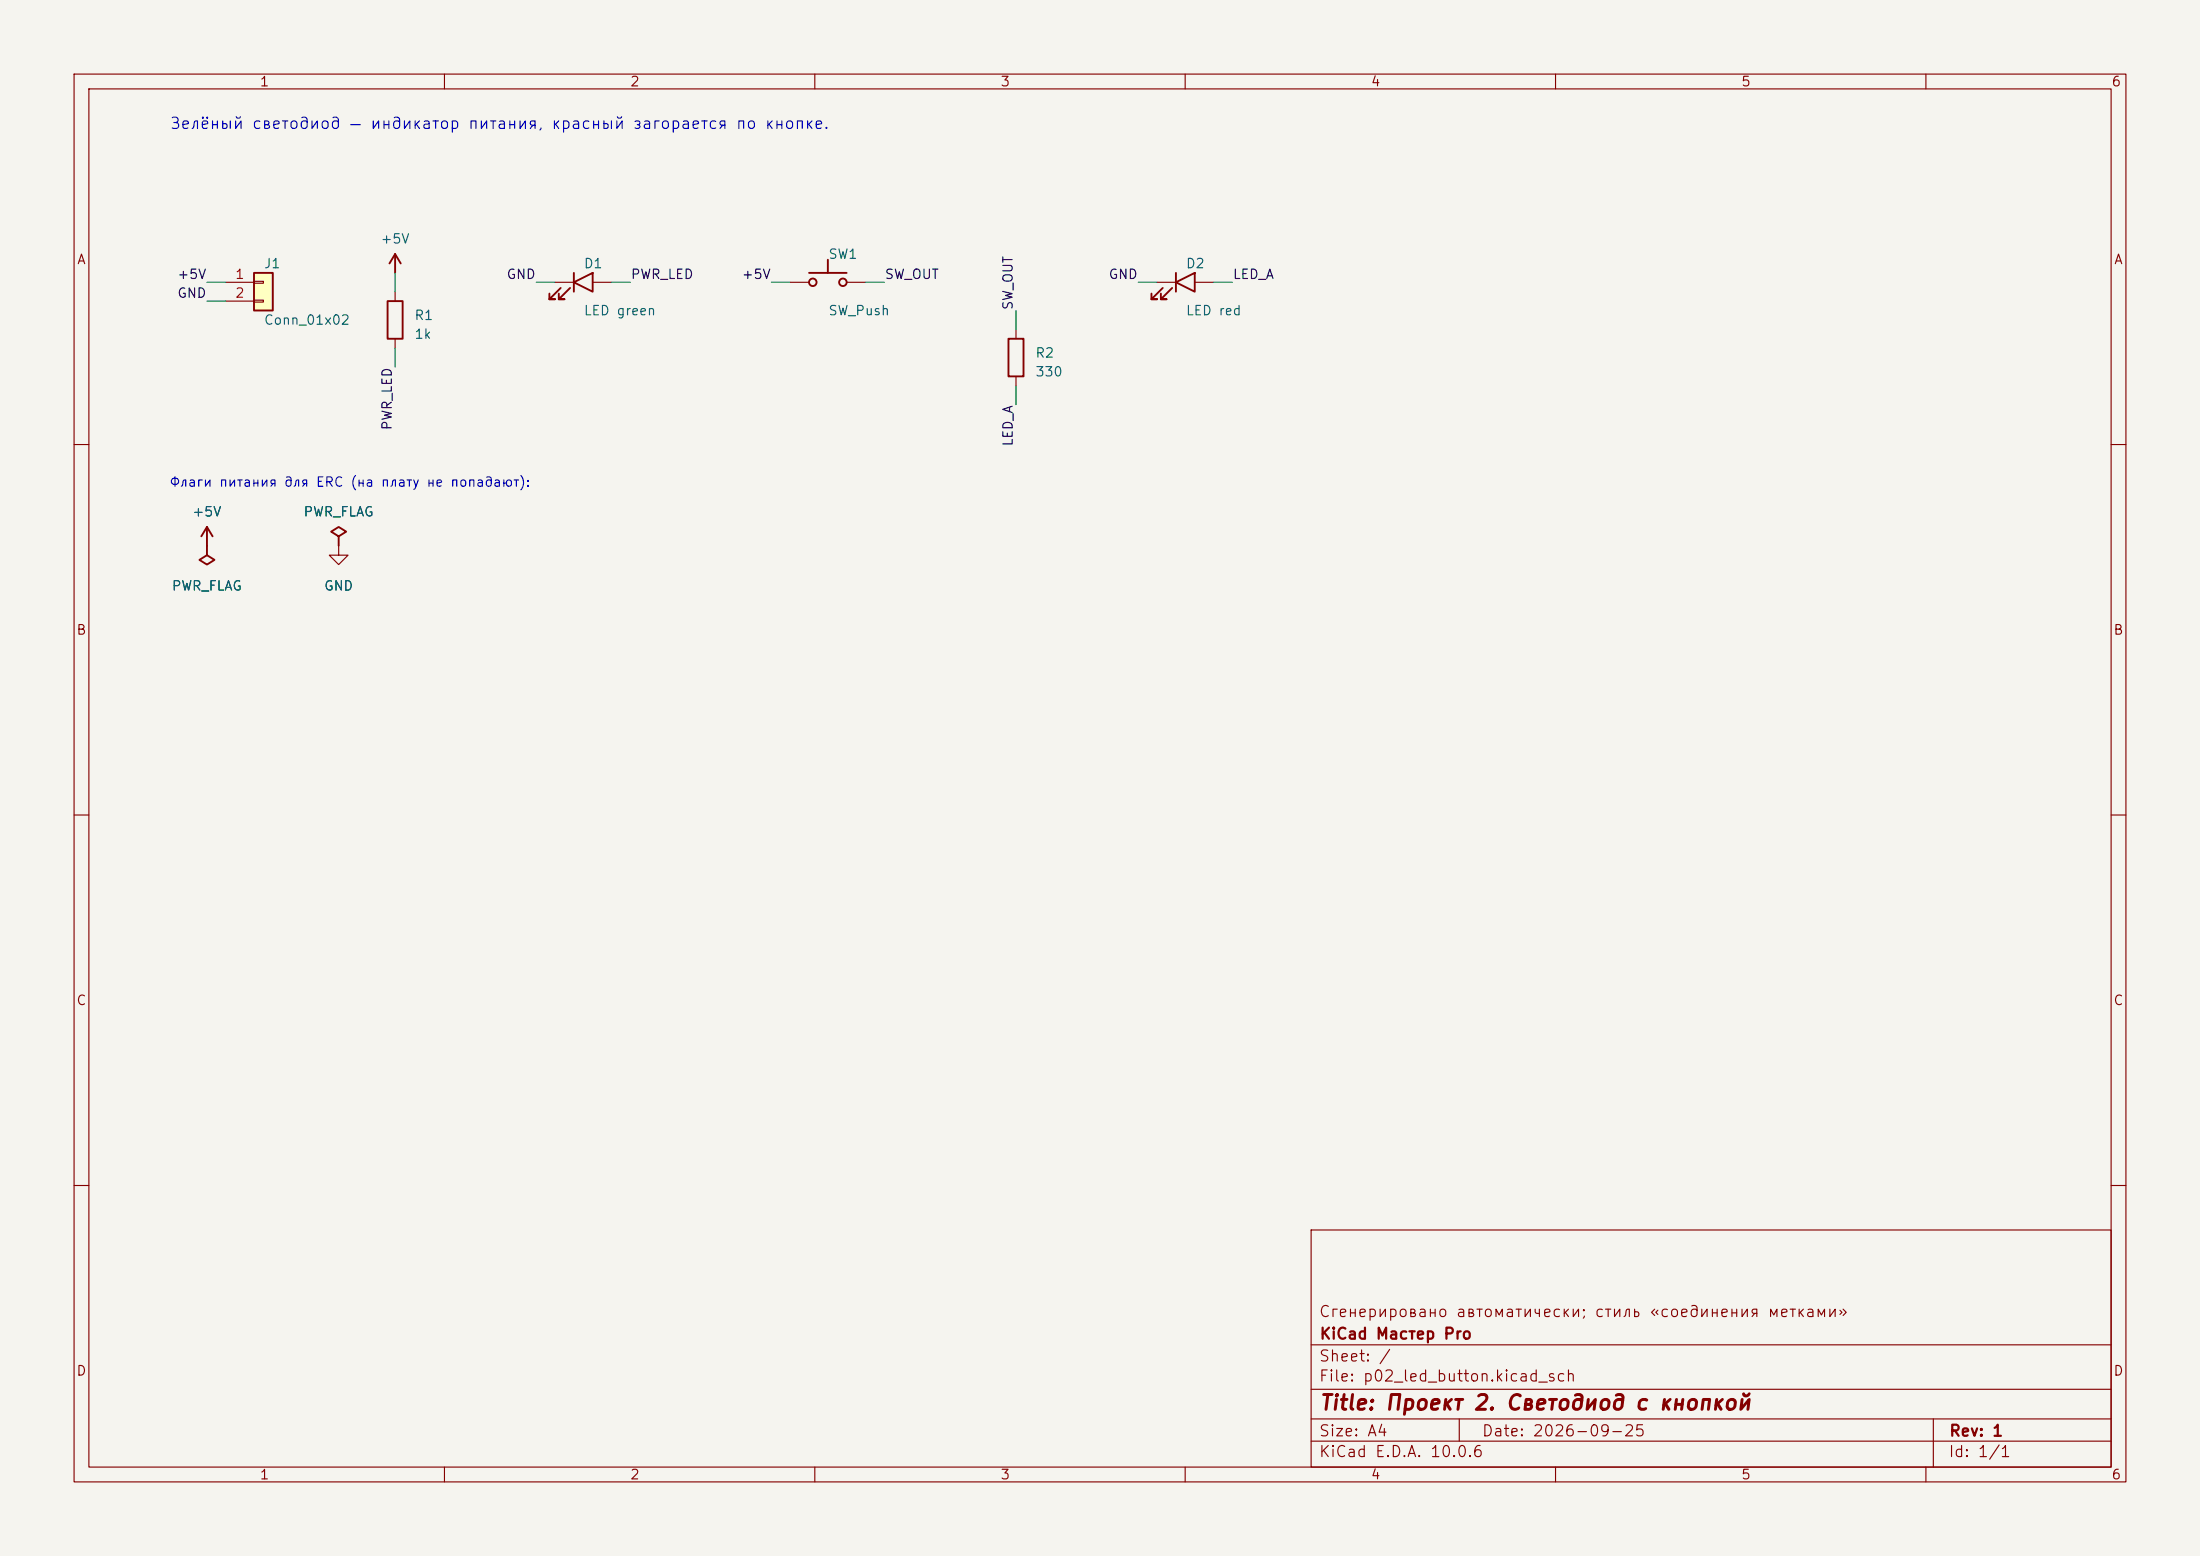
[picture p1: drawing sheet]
(kicad_sch (version 20231120) (generator "eeschema") (generator_version "8.0")
 (paper "A4")
 (title_block (title "Проект 2. Светодиод с кнопкой") (date "2026-09-25") (rev "1") (company "KiCad Мастер Pro") (comment 1 "Сгенерировано автоматически; стиль «соединения метками»"))
 (lib_symbols (symbol "KiCadMaster:Conn_01x02" (pin_numbers) (pin_names (offset 0) hide) (exclude_from_sim no) (in_bom yes) (on_board yes) (property "Reference" "J" (at 0 5.08 0) (effects (font (size 1.27 1.27)))) (property "Value" "Conn_01x02" (at 0 -2.54 0) (effects (font (size 1.27 1.27)))) (property "Footprint" "" (at 0 0 0) (effects (font (size 1.27 1.27)) hide)) (property "Datasheet" "~" (at 0 0 0) (effects (font (size 1.27 1.27)) hide)) (property "Description" "Разъём" (at 0 0 0) (effects (font (size 1.27 1.27)) hide)) (symbol "Conn_01x02_0_1" (rectangle (start -1.27 3.81) (end 1.27 -1.27) (stroke (width 0.254) (type default)) (fill (type background))) (rectangle (start -1.27 2.667) (end 0 2.413) (stroke (width 0.1524) (type default)) (fill (type none))) (rectangle (start -1.27 0.127) (end 0 -0.127) (stroke (width 0.1524) (type default)) (fill (type none)))) (symbol "Conn_01x02_1_1" (pin passive line (at -5.08 2.54 0) (length 3.81) (name "Pin_1" (effects (font (size 1.27 1.27)))) (number "1" (effects (font (size 1.27 1.27))))) (pin passive line (at -5.08 0 0) (length 3.81) (name "Pin_2" (effects (font (size 1.27 1.27)))) (number "2" (effects (font (size 1.27 1.27))))))) (symbol "KiCadMaster:R" (pin_numbers hide) (pin_names (offset 0) hide) (exclude_from_sim no) (in_bom yes) (on_board yes) (property "Reference" "R" (at 2.54 0.635 0) (effects (font (size 1.27 1.27)))) (property "Value" "R" (at 2.54 -1.905 0) (effects (font (size 1.27 1.27)))) (property "Footprint" "" (at 0 0 0) (effects (font (size 1.27 1.27)) hide)) (property "Datasheet" "~" (at 0 0 0) (effects (font (size 1.27 1.27)) hide)) (property "Description" "Резистор" (at 0 0 0) (effects (font (size 1.27 1.27)) hide)) (symbol "R_0_1" (rectangle (start -1.016 -2.54) (end 1.016 2.54) (stroke (width 0.254) (type default)) (fill (type none)))) (symbol "R_1_1" (pin passive line (at 0 3.81 270) (length 1.27) (name "~" (effects (font (size 1.27 1.27)))) (number "1" (effects (font (size 1.27 1.27))))) (pin passive line (at 0 -3.81 90) (length 1.27) (name "~" (effects (font (size 1.27 1.27)))) (number "2" (effects (font (size 1.27 1.27))))))) (symbol "KiCadMaster:LED" (pin_numbers hide) (pin_names (offset 0) hide) (exclude_from_sim no) (in_bom yes) (on_board yes) (property "Reference" "D" (at 0 2.54 0) (effects (font (size 1.27 1.27)))) (property "Value" "LED" (at 0 -3.81 0) (effects (font (size 1.27 1.27)))) (property "Footprint" "" (at 0 0 0) (effects (font (size 1.27 1.27)) hide)) (property "Datasheet" "~" (at 0 0 0) (effects (font (size 1.27 1.27)) hide)) (property "Description" "Светодиод" (at 0 0 0) (effects (font (size 1.27 1.27)) hide)) (symbol "LED_0_1" (polyline (pts (xy 1.27 1.27) (xy 1.27 -1.27) (xy -1.27 0) (xy 1.27 1.27)) (stroke (width 0.254) (type default)) (fill (type none))) (polyline (pts (xy -1.27 1.27) (xy -1.27 -1.27)) (stroke (width 0.254) (type default)) (fill (type none))) (polyline (pts (xy -3.048 -0.762) (xy -4.572 -2.286) (xy -3.81 -2.286) (xy -4.572 -2.286) (xy -4.572 -1.524)) (stroke (width 0.254) (type default)) (fill (type none))) (polyline (pts (xy -1.778 -0.762) (xy -3.302 -2.286) (xy -2.54 -2.286) (xy -3.302 -2.286) (xy -3.302 -1.524)) (stroke (width 0.254) (type default)) (fill (type none)))) (symbol "LED_1_1" (pin passive line (at -3.81 0 0) (length 2.54) (name "K" (effects (font (size 1.27 1.27)))) (number "1" (effects (font (size 1.27 1.27))))) (pin passive line (at 3.81 0 180) (length 2.54) (name "A" (effects (font (size 1.27 1.27)))) (number "2" (effects (font (size 1.27 1.27))))))) (symbol "KiCadMaster:SW_Push" (pin_numbers hide) (pin_names (offset 0) hide) (exclude_from_sim no) (in_bom yes) (on_board yes) (property "Reference" "SW" (at 0 3.81 0) (effects (font (size 1.27 1.27)))) (property "Value" "SW_Push" (at 0 -3.81 0) (effects (font (size 1.27 1.27)))) (property "Footprint" "" (at 0 0 0) (effects (font (size 1.27 1.27)) hide)) (property "Datasheet" "~" (at 0 0 0) (effects (font (size 1.27 1.27)) hide)) (property "Description" "Кнопка без фиксации" (at 0 0 0) (effects (font (size 1.27 1.27)) hide)) (symbol "SW_Push_0_1" (circle (center -2.032 0) (radius 0.508) (stroke (width 0.254) (type default)) (fill (type none))) (circle (center 2.032 0) (radius 0.508) (stroke (width 0.254) (type default)) (fill (type none))) (polyline (pts (xy 0 1.27) (xy 0 3.048)) (stroke (width 0.254) (type default)) (fill (type none))) (polyline (pts (xy 2.54 1.27) (xy -2.54 1.27)) (stroke (width 0.254) (type default)) (fill (type none)))) (symbol "SW_Push_1_1" (pin passive line (at -5.08 0 0) (length 2.54) (name "1" (effects (font (size 1.27 1.27)))) (number "1" (effects (font (size 1.27 1.27))))) (pin passive line (at 5.08 0 180) (length 2.54) (name "2" (effects (font (size 1.27 1.27)))) (number "2" (effects (font (size 1.27 1.27))))))) (symbol "KiCadMaster:+5V" (power) (pin_numbers hide) (pin_names (offset 0) hide) (exclude_from_sim no) (in_bom yes) (on_board yes) (property "Reference" "#PWR" (at 0 -3.81 0) (effects (font (size 1.27 1.27)) hide)) (property "Value" "+5V" (at 0 3.556 0) (effects (font (size 1.27 1.27)))) (property "Footprint" "" (at 0 0 0) (effects (font (size 1.27 1.27)) hide)) (property "Datasheet" "~" (at 0 0 0) (effects (font (size 1.27 1.27)) hide)) (property "Description" "Символ питания: +5V" (at 0 0 0) (effects (font (size 1.27 1.27)) hide)) (symbol "+5V_0_1" (polyline (pts (xy -0.762 1.27) (xy 0 2.54)) (stroke (width 0.254) (type default)) (fill (type none))) (polyline (pts (xy 0 0) (xy 0 2.54)) (stroke (width 0.254) (type default)) (fill (type none))) (polyline (pts (xy 0 2.54) (xy 0.762 1.27)) (stroke (width 0.254) (type default)) (fill (type none)))) (symbol "+5V_1_1" (pin power_in line (at 0 0 90) (length 0) hide (name "+5V" (effects (font (size 1.27 1.27)))) (number "1" (effects (font (size 1.27 1.27))))))) (symbol "KiCadMaster:PWR_FLAG" (power) (pin_numbers hide) (pin_names (offset 0) hide) (exclude_from_sim no) (in_bom yes) (on_board yes) (property "Reference" "#FLG" (at 0 1.905 0) (effects (font (size 1.27 1.27)) hide)) (property "Value" "PWR_FLAG" (at 0 3.81 0) (effects (font (size 1.27 1.27)))) (property "Footprint" "" (at 0 0 0) (effects (font (size 1.27 1.27)) hide)) (property "Datasheet" "~" (at 0 0 0) (effects (font (size 1.27 1.27)) hide)) (property "Description" "Флаг: цепь запитана извне (для ERC)" (at 0 0 0) (effects (font (size 1.27 1.27)) hide)) (symbol "PWR_FLAG_0_1" (polyline (pts (xy 0 0) (xy 0 1.27) (xy -1.016 1.905) (xy 0 2.54) (xy 1.016 1.905) (xy 0 1.27)) (stroke (width 0.254) (type default)) (fill (type none)))) (symbol "PWR_FLAG_1_1" (pin power_out line (at 0 0 90) (length 0) hide (name "pwr" (effects (font (size 1.27 1.27)))) (number "1" (effects (font (size 1.27 1.27))))))) (symbol "KiCadMaster:GND" (power) (pin_numbers hide) (pin_names (offset 0) hide) (exclude_from_sim no) (in_bom yes) (on_board yes) (property "Reference" "#PWR" (at 0 -6.35 0) (effects (font (size 1.27 1.27)) hide)) (property "Value" "GND" (at 0 -3.81 0) (effects (font (size 1.27 1.27)))) (property "Footprint" "" (at 0 0 0) (effects (font (size 1.27 1.27)) hide)) (property "Datasheet" "~" (at 0 0 0) (effects (font (size 1.27 1.27)) hide)) (property "Description" "Символ питания: GND" (at 0 0 0) (effects (font (size 1.27 1.27)) hide)) (symbol "GND_0_1" (polyline (pts (xy 0 0) (xy 0 -1.27) (xy 1.27 -1.27) (xy 0 -2.54) (xy -1.27 -1.27) (xy 0 -1.27)) (stroke (width 0) (type default)) (fill (type none)))) (symbol "GND_1_1" (pin power_in line (at 0 0 270) (length 0) hide (name "GND" (effects (font (size 1.27 1.27)))) (number "1" (effects (font (size 1.27 1.27))))))))
 (symbol (lib_id "KiCadMaster:Conn_01x02") (at 35.56 40.64 0) (unit 1) (exclude_from_sim no) (in_bom yes) (on_board yes) (dnp no) (property "Reference" "J1" (at 35.56 35.56 0) (effects (font (size 1.27 1.27)) (justify left))) (property "Value" "Conn_01x02" (at 35.56 43.18 0) (effects (font (size 1.27 1.27)) (justify left))) (property "Footprint" "Connector_PinHeader_2.54mm:PinHeader_1x02_P2.54mm_Vertical" (at 35.56 40.64 0) (effects (font (size 1.27 1.27)) hide)) (property "Datasheet" "~" (at 35.56 40.64 0) (effects (font (size 1.27 1.27)) hide)) (property "Description" "Питание 5 В" (at 35.56 40.64 0) (effects (font (size 1.27 1.27)) hide)) (pin "1") (pin "2"))
 (wire (pts (xy 30.48 38.1) (xy 27.94 38.1)) (stroke (width 0) (type default)))
 (label "+5V" (at 27.94 38.1 180) (fields_autoplaced yes) (effects (font (size 1.27 1.27)) (justify right bottom)))
 (wire (pts (xy 30.48 40.64) (xy 27.94 40.64)) (stroke (width 0) (type default)))
 (label "GND" (at 27.94 40.64 180) (fields_autoplaced yes) (effects (font (size 1.27 1.27)) (justify right bottom)))
 (symbol (lib_id "KiCadMaster:R") (at 53.34 43.18 0) (unit 1) (exclude_from_sim no) (in_bom yes) (on_board yes) (dnp no) (property "Reference" "R1" (at 55.88 42.545 0) (effects (font (size 1.27 1.27)) (justify left))) (property "Value" "1k" (at 55.88 45.085 0) (effects (font (size 1.27 1.27)) (justify left))) (property "Footprint" "Resistor_SMD:R_0805_2012Metric" (at 53.34 43.18 0) (effects (font (size 1.27 1.27)) hide)) (property "Datasheet" "~" (at 53.34 43.18 0) (effects (font (size 1.27 1.27)) hide)) (property "Description" "Индикатор питания" (at 53.34 43.18 0) (effects (font (size 1.27 1.27)) hide)) (pin "1") (pin "2"))
 (wire (pts (xy 53.34 39.37) (xy 53.34 36.83)) (stroke (width 0) (type default)))
 (symbol (lib_id "KiCadMaster:+5V") (at 53.34 36.83 0) (unit 1) (exclude_from_sim no) (in_bom yes) (on_board yes) (dnp no) (property "Reference" "#PWR01" (at 53.34 36.83 0) (effects (font (size 1.27 1.27)) hide)) (property "Value" "+5V" (at 53.34 32.23 0) (effects (font (size 1.27 1.27)))) (property "Footprint" "" (at 53.34 36.83 0) (effects (font (size 1.27 1.27)) hide)) (property "Datasheet" "" (at 53.34 36.83 0) (effects (font (size 1.27 1.27)) hide)) (property "Description" "" (at 53.34 36.83 0) (effects (font (size 1.27 1.27)) hide)) (pin "1"))
 (wire (pts (xy 53.34 46.99) (xy 53.34 49.53)) (stroke (width 0) (type default)))
 (label "PWR_LED" (at 53.34 49.53 270) (fields_autoplaced yes) (effects (font (size 1.27 1.27)) (justify right bottom)))
 (symbol (lib_id "KiCadMaster:LED") (at 78.74 38.1 0) (unit 1) (exclude_from_sim no) (in_bom yes) (on_board yes) (dnp no) (property "Reference" "D1" (at 78.74 35.56 0) (effects (font (size 1.27 1.27)) (justify left))) (property "Value" "LED green" (at 78.74 41.91 0) (effects (font (size 1.27 1.27)) (justify left))) (property "Footprint" "LED_SMD:LED_0805_2012Metric" (at 78.74 38.1 0) (effects (font (size 1.27 1.27)) hide)) (property "Datasheet" "~" (at 78.74 38.1 0) (effects (font (size 1.27 1.27)) hide)) (property "Description" "Питание есть" (at 78.74 38.1 0) (effects (font (size 1.27 1.27)) hide)) (pin "1") (pin "2"))
 (wire (pts (xy 74.93 38.1) (xy 72.39 38.1)) (stroke (width 0) (type default)))
 (label "GND" (at 72.39 38.1 180) (fields_autoplaced yes) (effects (font (size 1.27 1.27)) (justify right bottom)))
 (wire (pts (xy 82.55 38.1) (xy 85.09 38.1)) (stroke (width 0) (type default)))
 (label "PWR_LED" (at 85.09 38.1 0) (fields_autoplaced yes) (effects (font (size 1.27 1.27)) (justify left bottom)))
 (symbol (lib_id "KiCadMaster:SW_Push") (at 111.76 38.1 0) (unit 1) (exclude_from_sim no) (in_bom yes) (on_board yes) (dnp no) (property "Reference" "SW1" (at 111.76 34.29 0) (effects (font (size 1.27 1.27)) (justify left))) (property "Value" "SW_Push" (at 111.76 41.91 0) (effects (font (size 1.27 1.27)) (justify left))) (property "Footprint" "Button_Switch_THT:SW_PUSH_6mm" (at 111.76 38.1 0) (effects (font (size 1.27 1.27)) hide)) (property "Datasheet" "~" (at 111.76 38.1 0) (effects (font (size 1.27 1.27)) hide)) (property "Description" "Кнопка" (at 111.76 38.1 0) (effects (font (size 1.27 1.27)) hide)) (pin "1") (pin "2"))
 (wire (pts (xy 106.68 38.1) (xy 104.14 38.1)) (stroke (width 0) (type default)))
 (label "+5V" (at 104.14 38.1 180) (fields_autoplaced yes) (effects (font (size 1.27 1.27)) (justify right bottom)))
 (wire (pts (xy 116.84 38.1) (xy 119.38 38.1)) (stroke (width 0) (type default)))
 (label "SW_OUT" (at 119.38 38.1 0) (fields_autoplaced yes) (effects (font (size 1.27 1.27)) (justify left bottom)))
 (symbol (lib_id "KiCadMaster:R") (at 137.16 48.26 0) (unit 1) (exclude_from_sim no) (in_bom yes) (on_board yes) (dnp no) (property "Reference" "R2" (at 139.7 47.625 0) (effects (font (size 1.27 1.27)) (justify left))) (property "Value" "330" (at 139.7 50.165 0) (effects (font (size 1.27 1.27)) (justify left))) (property "Footprint" "Resistor_SMD:R_0805_2012Metric" (at 137.16 48.26 0) (effects (font (size 1.27 1.27)) hide)) (property "Datasheet" "~" (at 137.16 48.26 0) (effects (font (size 1.27 1.27)) hide)) (property "Description" "Ток красного светодиода" (at 137.16 48.26 0) (effects (font (size 1.27 1.27)) hide)) (pin "1") (pin "2"))
 (wire (pts (xy 137.16 44.45) (xy 137.16 41.91)) (stroke (width 0) (type default)))
 (label "SW_OUT" (at 137.16 41.91 90) (fields_autoplaced yes) (effects (font (size 1.27 1.27)) (justify left bottom)))
 (wire (pts (xy 137.16 52.07) (xy 137.16 54.61)) (stroke (width 0) (type default)))
 (label "LED_A" (at 137.16 54.61 270) (fields_autoplaced yes) (effects (font (size 1.27 1.27)) (justify right bottom)))
 (symbol (lib_id "KiCadMaster:LED") (at 160.02 38.1 0) (unit 1) (exclude_from_sim no) (in_bom yes) (on_board yes) (dnp no) (property "Reference" "D2" (at 160.02 35.56 0) (effects (font (size 1.27 1.27)) (justify left))) (property "Value" "LED red" (at 160.02 41.91 0) (effects (font (size 1.27 1.27)) (justify left))) (property "Footprint" "LED_SMD:LED_0805_2012Metric" (at 160.02 38.1 0) (effects (font (size 1.27 1.27)) hide)) (property "Datasheet" "~" (at 160.02 38.1 0) (effects (font (size 1.27 1.27)) hide)) (property "Description" "Горит при нажатии" (at 160.02 38.1 0) (effects (font (size 1.27 1.27)) hide)) (pin "1") (pin "2"))
 (wire (pts (xy 156.21 38.1) (xy 153.67 38.1)) (stroke (width 0) (type default)))
 (label "GND" (at 153.67 38.1 180) (fields_autoplaced yes) (effects (font (size 1.27 1.27)) (justify right bottom)))
 (wire (pts (xy 163.83 38.1) (xy 166.37 38.1)) (stroke (width 0) (type default)))
 (label "LED_A" (at 166.37 38.1 0) (fields_autoplaced yes) (effects (font (size 1.27 1.27)) (justify left bottom)))
 (text "Флаги питания для ERC (на плату не попадают):" (exclude_from_sim no) (at 22.86 66.04 0) (effects (font (size 1.27 1.27)) (justify left bottom)))
 (symbol (lib_id "KiCadMaster:+5V") (at 27.94 73.66 0) (unit 1) (exclude_from_sim no) (in_bom yes) (on_board yes) (dnp no) (property "Reference" "#PWR02" (at 27.94 73.66 0) (effects (font (size 1.27 1.27)) hide)) (property "Value" "+5V" (at 27.94 69.06 0) (effects (font (size 1.27 1.27)))) (property "Footprint" "" (at 27.94 73.66 0) (effects (font (size 1.27 1.27)) hide)) (property "Datasheet" "" (at 27.94 73.66 0) (effects (font (size 1.27 1.27)) hide)) (property "Description" "" (at 27.94 73.66 0) (effects (font (size 1.27 1.27)) hide)) (pin "1"))
 (symbol (lib_id "KiCadMaster:PWR_FLAG") (at 27.94 73.66 180) (unit 1) (exclude_from_sim no) (in_bom yes) (on_board yes) (dnp no) (property "Reference" "#FLG03" (at 27.94 73.66 0) (effects (font (size 1.27 1.27)) hide)) (property "Value" "PWR_FLAG" (at 27.94 79.06 0) (effects (font (size 1.27 1.27)))) (property "Footprint" "" (at 27.94 73.66 0) (effects (font (size 1.27 1.27)) hide)) (property "Datasheet" "" (at 27.94 73.66 0) (effects (font (size 1.27 1.27)) hide)) (property "Description" "" (at 27.94 73.66 0) (effects (font (size 1.27 1.27)) hide)) (pin "1"))
 (symbol (lib_id "KiCadMaster:GND") (at 45.72 73.66 0) (unit 1) (exclude_from_sim no) (in_bom yes) (on_board yes) (dnp no) (property "Reference" "#PWR04" (at 45.72 73.66 0) (effects (font (size 1.27 1.27)) hide)) (property "Value" "GND" (at 45.72 79.06 0) (effects (font (size 1.27 1.27)))) (property "Footprint" "" (at 45.72 73.66 0) (effects (font (size 1.27 1.27)) hide)) (property "Datasheet" "" (at 45.72 73.66 0) (effects (font (size 1.27 1.27)) hide)) (property "Description" "" (at 45.72 73.66 0) (effects (font (size 1.27 1.27)) hide)) (pin "1"))
 (symbol (lib_id "KiCadMaster:PWR_FLAG") (at 45.72 73.66 0) (unit 1) (exclude_from_sim no) (in_bom yes) (on_board yes) (dnp no) (property "Reference" "#FLG05" (at 45.72 73.66 0) (effects (font (size 1.27 1.27)) hide)) (property "Value" "PWR_FLAG" (at 45.72 69.06 0) (effects (font (size 1.27 1.27)))) (property "Footprint" "" (at 45.72 73.66 0) (effects (font (size 1.27 1.27)) hide)) (property "Datasheet" "" (at 45.72 73.66 0) (effects (font (size 1.27 1.27)) hide)) (property "Description" "" (at 45.72 73.66 0) (effects (font (size 1.27 1.27)) hide)) (pin "1"))
 (text "Зелёный светодиод — индикатор питания, красный загорается по кнопке." (exclude_from_sim no) (at 22.86 17.78 0) (effects (font (size 1.524 1.524)) (justify left bottom)))
 (sheet_instances (path "" (page "1"))))
